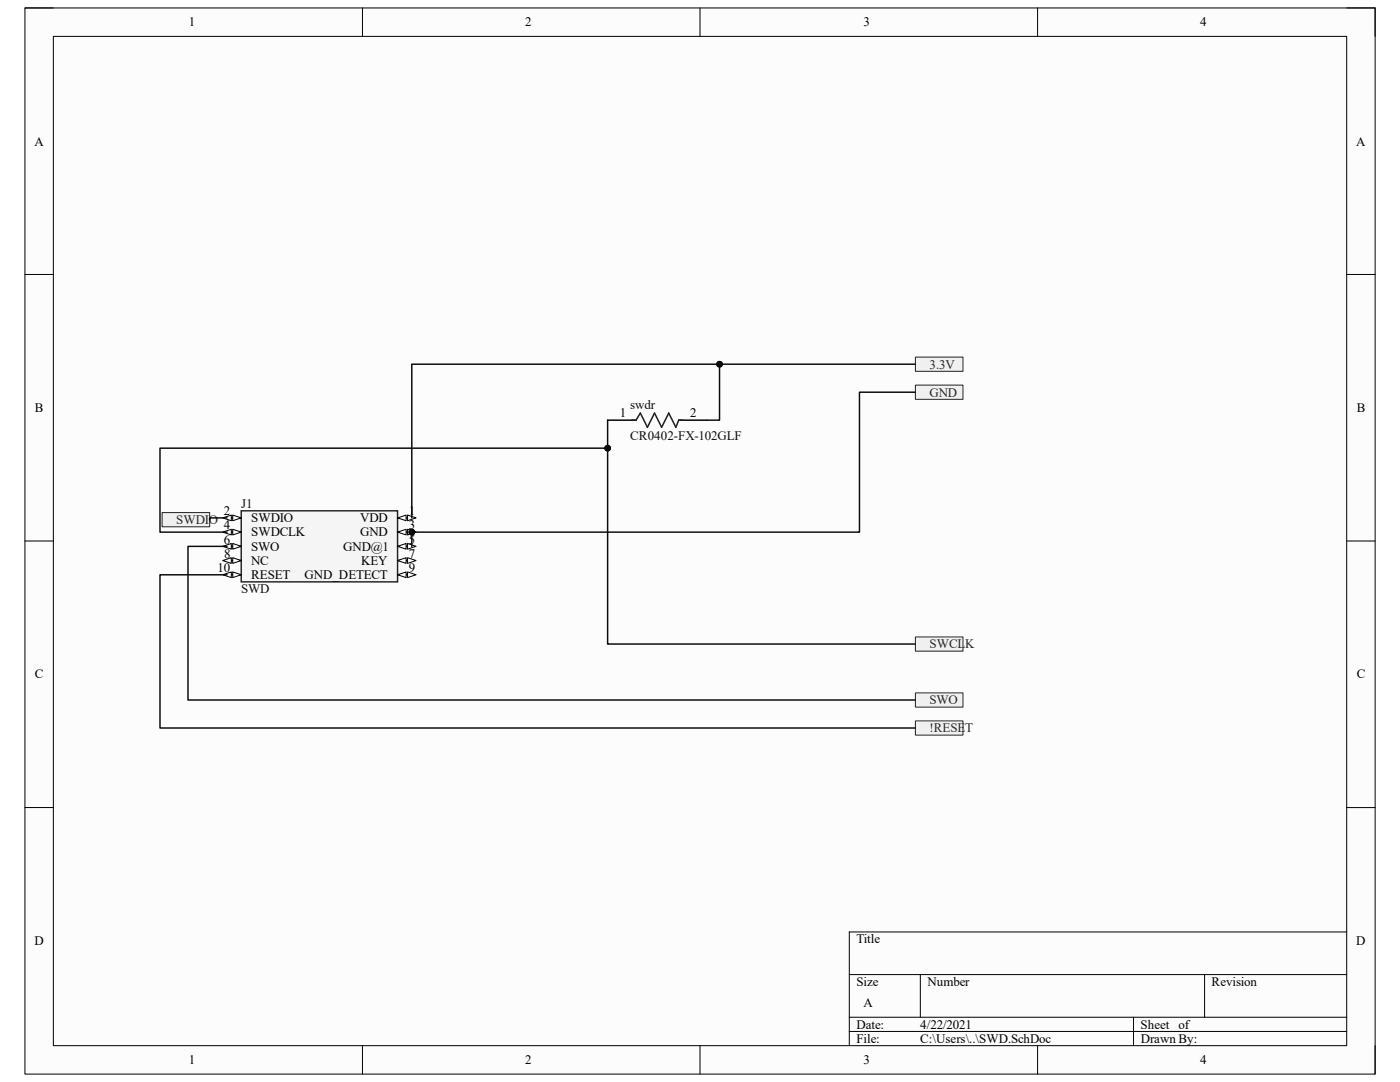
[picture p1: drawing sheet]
<svg xmlns="http://www.w3.org/2000/svg" width="279mm" height="216mm" viewBox="0 0 279 216" stroke-linecap="round" stroke-linejoin="round" font-family="sans-serif">
<path d="M5 1.6h269.4v212.7h-269.4z" fill-rule="evenodd" fill="#fcfcfc"/>
<path d="M5 1.6h269.4v212.7h-269.4z" fill="none" stroke="#000" stroke-width=".2"/>
<path d="M10.6 7.3h258.2v201.4h-258.2z" fill-rule="evenodd" fill="#fcfcfc"/>
<g fill="none" stroke="#000" stroke-width=".2">
<path d="M5 1.6h5.6M10.6 7.3h258.2v201.4h-258.2zM72.3 1.6v5.7M139.7 1.6v5.7M207.1 1.6v5.7M268.8 1.6h5.6v5.7M5 54.8h5.6M268.8 54.8h5.6M5 107.9h5.6M268.8 107.9h5.6M5 161.1h5.6M268.8 161.1h5.6"/>
<path d="M169.5 194.5h99.3M183.7 194.5v8.5M240.4 194.5v8.5M268.8 186h-99.3v22.7M72.3 208.7v5.6M139.7 208.7v5.6M169.5 203h99.3M169.5 205.8h99.3M207.1 208.7v5.6M226.2 203v5.7M274.4 208.7v5.6"/>
</g>
<circle cx="82.2" cy="106.2" r=".57" fill="#0e0e0e"/>
<circle cx="82.2" cy="106.2" r=".57" fill="none" stroke="#0e0e0e" stroke-width=".2"/>
<path d="M48.1 101.9h31.2v14.2h-31.2z" fill-rule="evenodd" fill="#f5f5f5"/>
<path d="M48.1 101.9h31.2v14.2h-31.2z" fill="none" stroke="#262626" stroke-width=".3"/>
<path d="M45.3 103.3h2.8" fill="none" stroke="#000" stroke-width=".3"/>
<path d="M46.4 102.8l1.7 .5-1.7 .6z" fill="#fbfbfb"/>
<path d="M46.4 102.8l1.7 .5-1.7 .6z" fill="none" stroke="#000" stroke-width=".2"/>
<path d="M44.5 103.3l1.7-.5v1.1z" fill="#fbfbfb"/>
<path d="M44.5 103.3l1.7-.5v1.1z" fill="none" stroke="#000" stroke-width=".2"/>
<path d="M45.3 106.2h2.8" fill="none" stroke="#000" stroke-width=".3"/>
<path d="M46.4 105.6l1.7 .6-1.7 .5z" fill="#fbfbfb"/>
<path d="M46.4 105.6l1.7 .6-1.7 .5z" fill="none" stroke="#000" stroke-width=".2"/>
<path d="M44.5 106.2l1.7-.6v1.1z" fill="#fbfbfb"/>
<path d="M44.5 106.2l1.7-.6v1.1z" fill="none" stroke="#000" stroke-width=".2"/>
<path d="M45.3 109h2.8" fill="none" stroke="#000" stroke-width=".3"/>
<path d="M46.4 108.4l1.7 .6-1.7 .6z" fill="#fbfbfb"/>
<path d="M46.4 108.4l1.7 .6-1.7 .6z" fill="none" stroke="#000" stroke-width=".2"/>
<path d="M44.5 109l1.7-.6v1.2z" fill="#fbfbfb"/>
<path d="M44.5 109l1.7-.6v1.2z" fill="none" stroke="#000" stroke-width=".2"/>
<path d="M45.3 111.8h2.8" fill="none" stroke="#000" stroke-width=".3"/>
<path d="M46.4 111.3l1.7 .5-1.7 .6z" fill="#fbfbfb"/>
<path d="M46.4 111.3l1.7 .5-1.7 .6z" fill="none" stroke="#000" stroke-width=".2"/>
<path d="M44.5 111.8l1.7-.5v1.1z" fill="#fbfbfb"/>
<path d="M44.5 111.8l1.7-.5v1.1z" fill="none" stroke="#000" stroke-width=".2"/>
<path d="M45.3 114.7h2.8" fill="none" stroke="#000" stroke-width=".3"/>
<path d="M46.4 114.1l1.7 .6-1.7 .6z" fill="#fbfbfb"/>
<path d="M46.4 114.1l1.7 .6-1.7 .6z" fill="none" stroke="#000" stroke-width=".2"/>
<path d="M44.5 114.7l1.7-.6v1.2z" fill="#fbfbfb"/>
<path d="M44.5 114.7l1.7-.6v1.2z" fill="none" stroke="#000" stroke-width=".2"/>
<path d="M79.3 103.3h2.9" fill="none" stroke="#000" stroke-width=".3"/>
<path d="M79.3 103.3l1.7-.5v1.1z" fill="#fbfbfb"/>
<path d="M79.3 103.3l1.7-.5v1.1z" fill="none" stroke="#000" stroke-width=".2"/>
<path d="M81.3 102.8l1.7 .5-1.7 .6z" fill="#fbfbfb"/>
<path d="M81.3 102.8l1.7 .5-1.7 .6z" fill="none" stroke="#000" stroke-width=".2"/>
<path d="M79.3 106.2h2.9" fill="none" stroke="#000" stroke-width=".3"/>
<path d="M79.3 106.2l1.7-.6v1.1z" fill="#fbfbfb"/>
<path d="M79.3 106.2l1.7-.6v1.1z" fill="none" stroke="#000" stroke-width=".2"/>
<path d="M81.3 105.6l1.7 .6-1.7 .5z" fill="#fbfbfb"/>
<path d="M81.3 105.6l1.7 .6-1.7 .5z" fill="none" stroke="#000" stroke-width=".2"/>
<circle cx="82.2" cy="106.2" r=".57" fill="#0e0e0e"/>
<circle cx="82.2" cy="106.2" r=".57" fill="none" stroke="#0e0e0e" stroke-width=".2"/>
<path d="M79.3 109h2.9" fill="none" stroke="#000" stroke-width=".3"/>
<path d="M79.3 109l1.7-.6v1.2z" fill="#fbfbfb"/>
<path d="M79.3 109l1.7-.6v1.2z" fill="none" stroke="#000" stroke-width=".2"/>
<path d="M81.3 108.4l1.7 .6-1.7 .6z" fill="#fbfbfb"/>
<path d="M81.3 108.4l1.7 .6-1.7 .6z" fill="none" stroke="#000" stroke-width=".2"/>
<path d="M79.3 111.8h2.9" fill="none" stroke="#000" stroke-width=".3"/>
<path d="M79.3 111.8l1.7-.5v1.1z" fill="#fbfbfb"/>
<path d="M79.3 111.8l1.7-.5v1.1z" fill="none" stroke="#000" stroke-width=".2"/>
<path d="M81.3 111.3l1.7 .5-1.7 .6z" fill="#fbfbfb"/>
<path d="M81.3 111.3l1.7 .5-1.7 .6z" fill="none" stroke="#000" stroke-width=".2"/>
<path d="M79.3 114.7h2.9" fill="none" stroke="#000" stroke-width=".3"/>
<path d="M79.3 114.7l1.7-.6v1.2z" fill="#fbfbfb"/>
<path d="M79.3 114.7l1.7-.6v1.2z" fill="none" stroke="#000" stroke-width=".2"/>
<path d="M81.3 114.1l1.7 .6-1.7 .6z" fill="#fbfbfb"/>
<path d="M81.3 114.1l1.7 .6-1.7 .6z" fill="none" stroke="#000" stroke-width=".2"/>
<path d="M121.3 83.8h5.6M135.4 83.8h5.7" fill="none" stroke="#000" stroke-width=".3"/>
<path d="M126.1 83.8h.8l.9-1.4 1.4 2.9 1.4-2.9 1.4 2.9 1.5-2.9 1.4 2.9 .5-1.5h.9" fill="none" stroke="#1c1c1c" stroke-width=".3"/>
<path d="M182.7 143.8h9.5v2.9h-9.5z" fill-rule="evenodd" fill="#f0f0f0"/>
<path d="M182.7 143.8h9.5v2.9h-9.5z" fill="none" stroke="#262626" stroke-width=".2"/>
<path d="M182.7 138.3h9.5v2.8h-9.5z" fill-rule="evenodd" fill="#f0f0f0"/>
<path d="M182.7 138.3h9.5v2.8h-9.5z" fill="none" stroke="#262626" stroke-width=".2"/>
<path d="M32.4 102.3h9.4v2.8h-9.4z" fill-rule="evenodd" fill="#f0f0f0"/>
<path d="M32.4 102.3h9.4v2.8h-9.4z" fill="none" stroke="#262626" stroke-width=".2"/>
<path d="M182.7 127.1h9.5v2.8h-9.5z" fill-rule="evenodd" fill="#f0f0f0"/>
<path d="M182.7 127.1h9.5v2.8h-9.5z" fill="none" stroke="#262626" stroke-width=".2"/>
<path d="M182.7 76.8h9.5v2.9h-9.5z" fill-rule="evenodd" fill="#f0f0f0"/>
<path d="M182.7 76.8h9.5v2.9h-9.5z" fill="none" stroke="#262626" stroke-width=".2"/>
<path d="M182.7 71.3h9.5v2.8h-9.5z" fill-rule="evenodd" fill="#f0f0f0"/>
<path d="M182.7 71.3h9.5v2.8h-9.5z" fill="none" stroke="#262626" stroke-width=".2"/>
<path d="M45.3 106.2h-13.4v-16.8h89.4v39.1h61.4" fill="none" stroke="#0e0e0e" stroke-width=".3"/>
<circle cx="121.3" cy="89.4" r=".57" fill="#0e0e0e"/>
<circle cx="121.3" cy="89.4" r=".57" fill="none" stroke="#0e0e0e" stroke-width=".2"/>
<path d="M182.7 78.3h-11.2v27.9h-89.3v2.8M45.3 114.7h-13.4v30.6h150.8M45.3 109h-7.8v30.7h145.2" fill="none" stroke="#0e0e0e" stroke-width=".3"/>
<circle cx="82.2" cy="106.2" r=".57" fill="#0e0e0e"/>
<circle cx="82.2" cy="106.2" r=".57" fill="none" stroke="#0e0e0e" stroke-width=".2"/>
<path d="M182.7 72.7h-100.5v30.6" fill="none" stroke="#0e0e0e" stroke-width=".3"/>
<circle cx="143.6" cy="72.7" r=".57" fill="#0e0e0e"/>
<circle cx="143.6" cy="72.7" r=".57" fill="none" stroke="#0e0e0e" stroke-width=".2"/>
<path d="M121.3 83.8v5.6" fill="none" stroke="#0e0e0e" stroke-width=".3"/>
<circle cx="121.3" cy="89.4" r=".57" fill="#0e0e0e"/>
<circle cx="121.3" cy="89.4" r=".57" fill="none" stroke="#0e0e0e" stroke-width=".2"/>
<path d="M143.6 72.7v11.1h-2.5" fill="none" stroke="#0e0e0e" stroke-width=".3"/>
<circle cx="143.6" cy="72.7" r=".57" fill="#0e0e0e"/>
<circle cx="143.6" cy="72.7" r=".57" fill="none" stroke="#0e0e0e" stroke-width=".2"/>
<path d="M45.3 103.3h-3.5v.4" fill="none" stroke="#0e0e0e" stroke-width=".3"/>
<g font-size="2.6">
<text x="37.7" y="5.2">1</text>
<text x="104.8" y="5.2">2</text>
<text x="172.3" y="5.2">3</text>
<text x="239.5" y="5.2">4</text>
<text x="6.9" y="29">A</text>
<text x="270.7" y="29">A</text>
<text x="7" y="82.2">B</text>
<text x="123.7" y="83.3">1</text>
<text x="137.7" y="83.3">2</text>
<text x="270.8" y="82.2">B</text>
<text x="44.7" y="102.8">2</text>
<text x="44.7" y="105.6">4</text>
<text x="50.1" y="104.2">SWDIO</text>
<text x="50.1" y="107">SWDCLK</text>
<text x="71.9" y="104.2">VDD</text>
<text x="71.9" y="107">GND</text>
<text x="81.6" y="102.8">1</text>
<text x="81.6" y="105.6">3</text>
<text x="44.7" y="108.5">6</text>
<text x="44.7" y="111.3">8</text>
<text x="50.1" y="109.9">SWO</text>
<text x="50.1" y="112.7">NC</text>
<text x="68.5" y="109.9">GND@1</text>
<text x="72.1" y="112.7">KEY</text>
<text x="81.6" y="108.5">5</text>
<text x="81.6" y="111.3">7</text>
<text x="43.4" y="114.1">10</text>
<text x="50.1" y="115.5">RESET</text>
<text x="60.7" y="115.5">GND_DETECT</text>
<text x="81.6" y="114.1">9</text>
<text x="7" y="135.4">C</text>
<text x="270.8" y="135.4">C</text>
<text x="6.9" y="188.6">D</text>
<text x="170.9" y="188.2">Title</text>
<text x="270.7" y="188.6">D</text>
<text x="170.9" y="196.7">Size</text>
<text x="185.1" y="196.7">Number</text>
<text x="241.8" y="196.7">Revision</text>
<text x="172.3" y="201">A</text>
<text x="170.9" y="205.2">Date:</text>
<text x="170.9" y="208.1">File:</text>
<text x="183.6" y="205.2">4/22/2021</text>
<text x="183.7" y="208.1">C:\Users\..\SWD.SchDoc</text>
<text x="227.6" y="205.2">Sheet of</text>
<text x="227.7" y="208.1">Drawn By:</text>
<text x="37.7" y="212.3">1</text>
<text x="104.8" y="212.3">2</text>
<text x="172.3" y="212.3">3</text>
<text x="239.5" y="212.3">4</text>
</g>
<g font-size="2.6" fill="#262626">
<text x="185.5" y="73.5">3.3V</text>
<text x="185.5" y="79.1">GND</text>
<text x="35.2" y="104.6">SWDIO</text>
<text x="185.5" y="129.4">SWCLK</text>
<text x="185.5" y="140.5">SWO</text>
<text x="185.5" y="146.1">!RESET</text>
</g>
<g font-size="2.6" fill="#0e0e0e">
<text x="125.8" y="81.6">swdr</text>
<text x="125.8" y="87.8">CR0402-FX-102GLF</text>
<text x="48.1" y="101.3">J1</text>
<text x="48.1" y="118.4">SWD</text>
</g>
</svg>
